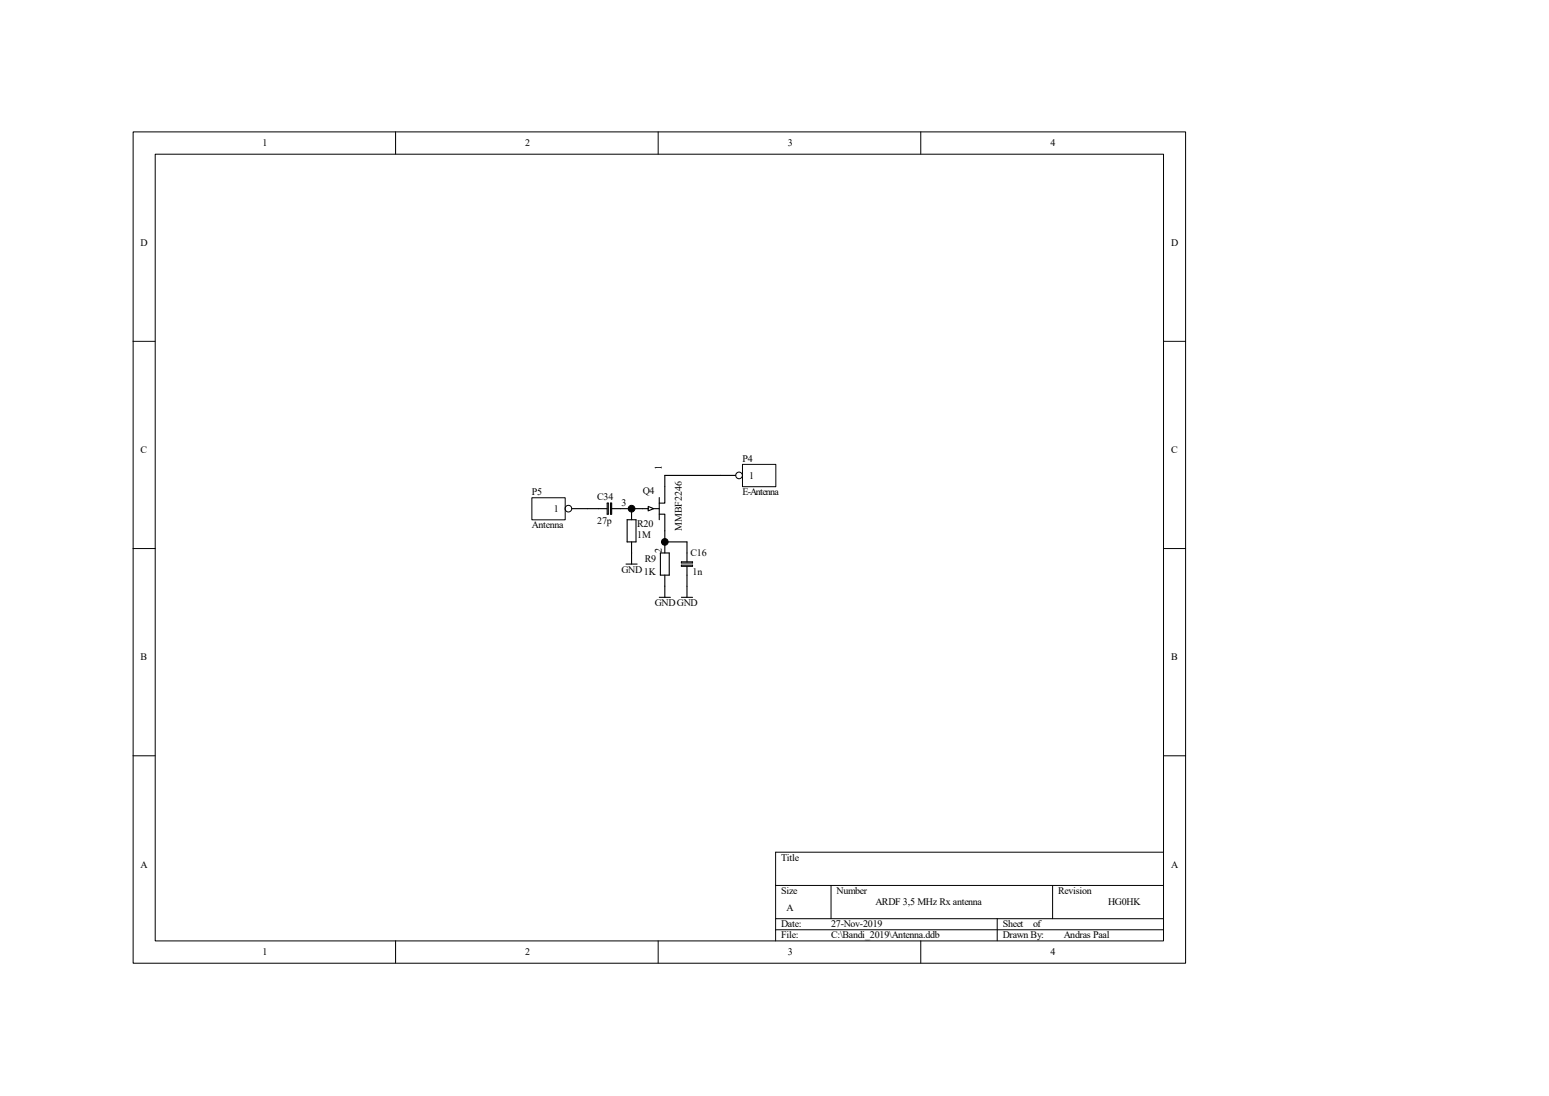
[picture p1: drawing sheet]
<svg xmlns="http://www.w3.org/2000/svg" width="297mm" height="210mm" viewBox="0 0 297 210" stroke-linecap="round" stroke-linejoin="round" font-family="sans-serif">
<g fill="none" stroke="#000" stroke-width=".19">
<path d="M25.5 25.3h201.8v159.3h-201.8zM29.8 29.5h193.3v150.8h-193.3zM75.8 25.3v4.2M126.2 25.3v4.2M176.6 25.3v4.2M25.5 65.4h4.2M223.1 65.4h4.2M25.5 105.1h4.2M223.1 105.1h4.2M25.5 144.8h4.2M223.1 144.8h4.2M148.7 169.7h74.4"/>
<path d="M148.7 176h74.4M148.7 178.2h74.4M159.3 169.7v6.3M191.2 176v4.3M201.8 169.7v6.3M223.1 163.3h-74.4v17M75.8 180.3v4.2M126.2 180.3v4.2M176.6 180.3v4.2"/>
</g>
<g fill="none" stroke="#000" stroke-width=".21">
<path d="M112.6 97.5h3.8M116.4 96.4h.2v2.1h-.2zM117.1 96.4h.2v2.1h-.2zM117.3 97.5h3.8v2.1M120.3 99.6h1.6v4.2h-1.6zM120 108.1h2.2M121.1 103.8v4.3M126.4 114.5h2.1M126.6 106h1.7v4.2h-1.7zM127.5 106v-2.2h4.2v3.9M127.5 110.2v4.3M130.7 108.3h2.1v.2h-2.1z"/>
<path d="M130.7 107.7h2.1v.2h-2.1zM130.7 114.5h2.1M131.7 108.5v6"/>
</g>
<g fill="#000" stroke="#000" stroke-width=".19">
<circle cx="121.1" cy="97.5" r=".64"/>
<circle cx="127.5" cy="103.8" r=".64"/>
</g>
<path d="M102 95.4h6.4v4.2h-6.4z" fill="#fff"/>
<g fill="none" stroke="#000" stroke-width=".19">
<path d="M102 95.4h6.4v4.2h-6.4z"/>
<circle cx="109" cy="97.5" r=".64"/>
</g>
<path d="M109.6 97.5h3M121.1 97.5h3.2v-.5l1 .5-1 .4v-.4M125.3 97.5h1.1M126.4 98.5h1.1v5.3M126.4 95.3v4.3M127.5 91.1v5.3h-1.1" fill="none" stroke="#000" stroke-width=".21"/>
<path d="M142.4 89h6.4v4.3h-6.4z" fill="#fff"/>
<g fill="none" stroke="#000" stroke-width=".19">
<path d="M142.4 89h6.4v4.3h-6.4z"/>
<circle cx="141.7" cy="91.1" r=".64"/>
</g>
<path d="M127.5 91.1h13.6" fill="none" stroke="#000" stroke-width=".21"/>
<g font-size="1.9">
<text x="50.3" y="28">1</text>
<text x="100.7" y="28">2</text>
<text x="151" y="28">3</text>
<text x="201.4" y="28">4</text>
<text x="27" y="47.1">D</text>
<text x="224.6" y="47.1">D</text>
<text x="27" y="86.8">C</text>
<text x="142.4" y="88.5">P4</text>
<text x="224.6" y="86.8">C</text>
<text x="102" y="94.9">P5</text>
<text x="114.5" y="95.7">C34</text>
<text x="123.2" y="94.7">Q4</text>
<text x="126.9" y="90" transform="rotate(-90 126.9 90)">1</text>
<text x="142.4" y="94.9">E-Antenna</text>
<text x="143.6" y="91.7">1</text>
<text x="102" y="101.3">Antenna</text>
<text x="106.2" y="98">1</text>
<text x="114.5" y="100.4">27p</text>
<text x="119.2" y="97">3</text>
<text x="122.2" y="101">R20</text>
<text x="130.7" y="101.7" transform="rotate(-90 130.7 101.7)">MMBF2246</text>
<text x="122.2" y="103.2">1M</text>
<text x="123.7" y="107.6">R9</text>
<text x="126.9" y="106" transform="rotate(-90 126.9 106)">2</text>
<text x="132.4" y="106.6">C16</text>
<text x="119.2" y="109.7">GND1K</text>
<text x="132.8" y="110.2">1n</text>
<text x="125.6" y="116.1">GNDGND</text>
<text x="27" y="126.5">B</text>
<text x="224.6" y="126.5">B</text>
<text x="27" y="166.2">A</text>
<text x="149.8" y="164.9">Title</text>
<text x="224.6" y="166.2">A</text>
<text x="149.8" y="171.3">Size</text>
<text x="160.4" y="171.3">Number</text>
<text x="167.9" y="173.4">ARDF 3,5 MHz Rx antenna</text>
<text x="202.9" y="171.3">Revision</text>
<text x="212.5" y="173.4">HG0HK</text>
<text x="149.8" y="177.7">Date:</text>
<text x="149.8" y="179.8">File:</text>
<text x="150.8" y="174.5">A</text>
<text x="159.3" y="177.7">27-Nov-2019</text>
<text x="159.3" y="179.8">C:\Bandi_2019\Antenna.ddb</text>
<text x="192.3" y="177.7">Sheet</text>
<text x="192.3" y="179.8">Drawn By:</text>
<text x="198.1" y="177.7">of</text>
<text x="204" y="179.8">Andras Paal</text>
<text x="50.3" y="183">1</text>
<text x="100.7" y="183">2</text>
<text x="151" y="183">3</text>
<text x="201.4" y="183">4</text>
</g>
</svg>
